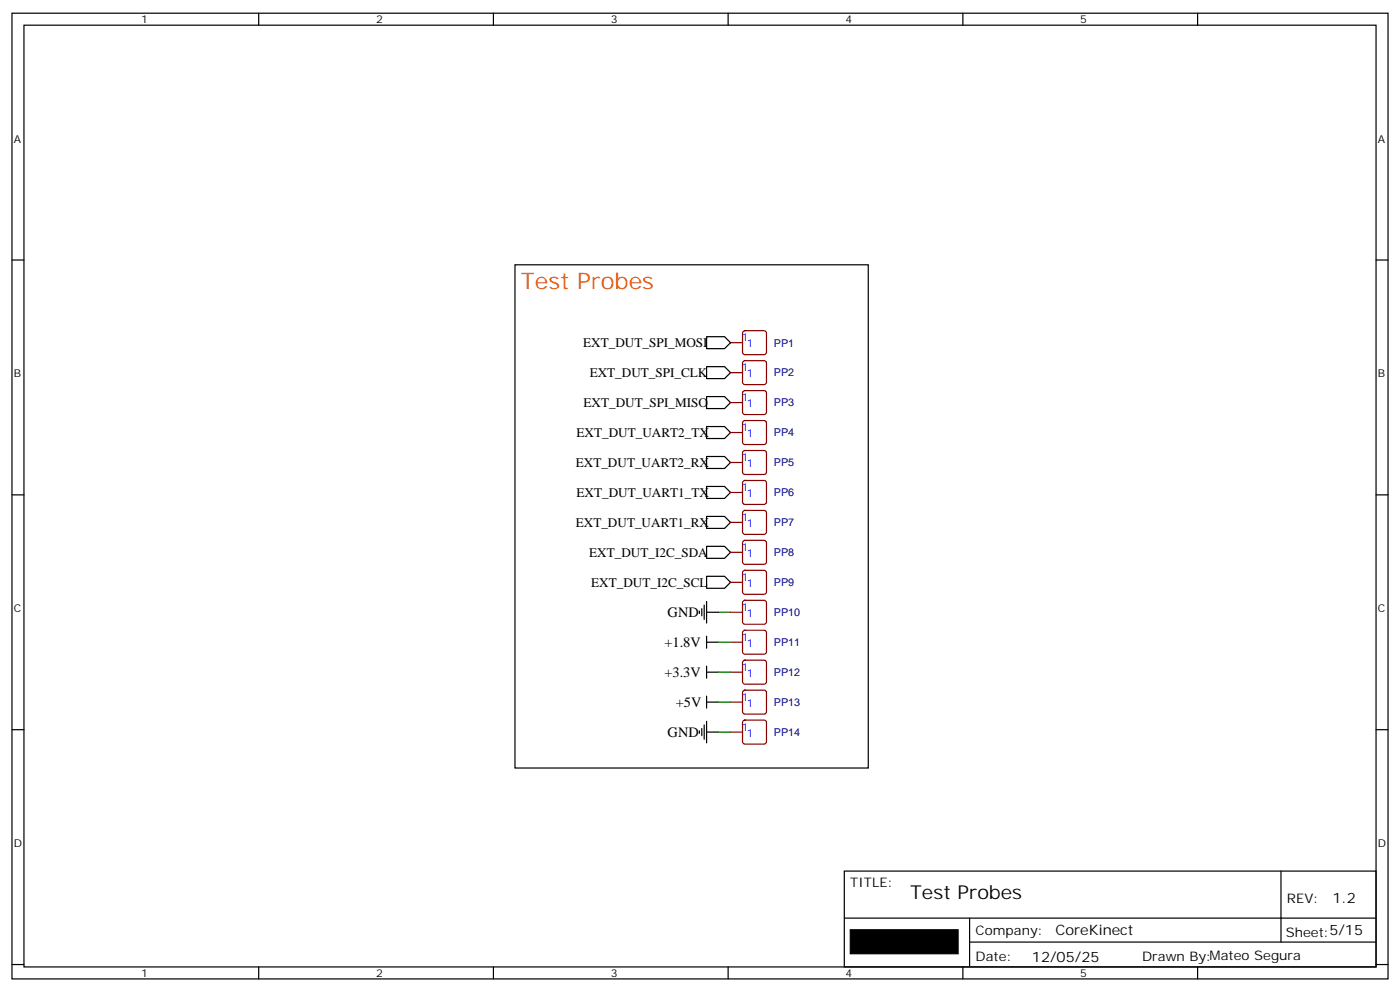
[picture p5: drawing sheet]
<svg xmlns="http://www.w3.org/2000/svg" width="412mm" height="292mm" viewBox="0 0 412 292" stroke-linecap="round" stroke-linejoin="round" font-family="sans-serif">
<g fill="none" stroke="#000" stroke-width=".35">
<path d="M3.5 3.9h405.4v284.3h-405.4zM7.1 7.4h398.2v277.3h-398.2zM76.2 3.9v3.5M145.3 3.9v3.5M214.5 3.9v3.5M283.6 3.9v3.5M352.8 3.9v3.5M3.5 76.6h3.6M151.7 78h104.1v148.1h-104.1zM405.3 76.6h3.6M208.1 99.1h5.3l1.8 1.8-1.8 1.8h-5.3zM208.1 107.9h5.3l1.8 1.8-1.8 1.8h-5.3z"/>
<path d="M208.1 116.8h5.3l1.8 1.7-1.8 1.8h-5.3zM208.1 134.4h5.3l1.8 1.8-1.8 1.7h-5.3zM208.1 125.6h5.3l1.8 1.8-1.8 1.7h-5.3zM3.5 145.7h3.6M208.1 152h5.3l1.8 1.8-1.8 1.8h-5.3zM208.1 143.2h5.3l1.8 1.8-1.8 1.8h-5.3zM405.3 145.7h3.6M206 179.9v.7M206.7 179.2v2.1M207.4 178.2v4.2M208.1 169.7h5.3l1.8 1.7-1.8 1.8h-5.3zM208.1 160.9h5.3l1.8 1.7-1.8 1.8h-5.3z"/>
<path d="M208.1 177.1v6.3M208.1 189.1h3.6M208.1 187.3v3.6M208.1 196.1v3.6M208.1 197.9h3.6M208.1 180.3h3.6M3.5 214.8h3.6M206 215.2v.7M206.7 214.5v2.1M207.4 213.4v4.3M208.1 205v3.5M208.1 212.4v6.3"/>
<path d="M208.1 206.7h3.6M208.1 215.5h3.6M405.3 214.8h3.6M248.7 256.5h156.6v28.2h-156.6zM377.3 256.5v20.9M248.7 270.3h156.5M285.6 277.4h119.6M285.6 270.3v14.1M3.5 284h3.6M76.2 284.7v3.5M145.3 284.7v3.5M214.5 284.7v3.5"/>
<path d="M283.6 284.7v3.5M352.8 284.7v3.5M405.3 284h3.6"/>
</g>
<g fill="none" stroke="#870000" stroke-width=".35">
<path d="M219 97.6l.4-.2h5.7l.5 .2 .2 .5v5.6l-.3 .5-.4 .2h-5.7l-.5-.2-.2-.5v-5.6zM215.2 100.9h3.5M215.2 109.7h3.5M215.2 118.5h3.5M219 106.4l.4-.2h5.7l.5 .2 .2 .5v5.6l-.3 .5-.4 .2h-5.7l-.5-.2-.2-.5v-5.6zM219 115.2l.4-.2h5.7l.5 .2 .2 .5v5.7l-.3 .5-.4 .2h-5.7l-.5-.3-.2-.4v-5.7zM215.2 127.4h3.5M215.2 136.2h3.5M219 124l.4-.2h5.7l.5 .2 .2 .5v5.7l-.3 .5-.4 .2h-5.7l-.5-.3-.2-.4v-5.7zM219 132.9l.4-.3h5.7l.5 .3 .2 .4v5.7l-.3 .5-.4 .2h-5.7l-.5-.2-.2-.5v-5.7zM215.2 145h3.5M215.2 153.8h3.5"/>
<path d="M219 141.7l.4-.2h5.7l.5 .2 .2 .5v5.6l-.3 .5-.4 .2h-5.7l-.5-.2-.2-.5v-5.6zM219 150.5l.4-.2h5.7l.5 .2 .2 .5v5.6l-.3 .5-.4 .2h-5.7l-.5-.2-.2-.5v-5.6zM219 159.3l.4-.2h5.7l.5 .2 .2 .5v5.7l-.3 .5-.4 .2h-5.7l-.5-.3-.2-.4v-5.7zM215.2 162.6h3.5M215.2 171.4h3.5M219 168.1l.4-.2h5.7l.5 .2 .2 .5v5.7l-.3 .5-.4 .2h-5.7l-.5-.3-.2-.4v-5.7zM219 176.9l.4-.2h5.7l.5 .2 .2 .5v5.7l-.3 .5-.4 .2h-5.7l-.5-.2-.2-.5v-5.7zM215.2 189.1h3.5M215.2 197.9h3.5M215.2 180.3h3.5M219 185.8l.4-.2h5.7l.5 .2 .2 .5v5.6l-.3 .5-.4 .2h-5.7l-.5-.2-.2-.5v-5.6zM219 194.6l.4-.2h5.7l.5 .2 .2 .5v5.6l-.3 .5-.4 .2h-5.7l-.5-.2-.2-.5v-5.6z"/>
<path d="M215.2 206.7h3.5M215.2 215.5h3.5M219 203.4l.4-.2h5.7l.5 .2 .2 .5v5.6l-.3 .5-.4 .3h-5.7l-.5-.3-.2-.5v-5.6zM219 212.2l.4-.2h5.7l.5 .2 .2 .5v5.7l-.3 .5-.4 .2h-5.7l-.5-.3-.2-.4v-5.7z"/>
</g>
<path d="M250.5 273.8h31.7v7h-31.7z" fill="#000" stroke="#000" stroke-width=".35"/>
<path d="M211.7 189.1h3.5M211.7 197.9h3.5M211.7 180.3h3.5M211.7 206.7h3.5M211.7 215.5h3.5" fill="none" stroke="#008700" stroke-width=".35"/>
<text font-size="6.7" fill="#f60" x="153.5" y="85">Test Probes</text>
<text font-size="5.6" x="268.1" y="264.6">Test Probes</text>
<g font-size="4.2">
<text x="196.7" y="181.7">GND</text>
<text x="195.7" y="190.5">+1.8V</text>
<text x="195.7" y="199.3">+3.3V</text>
<text x="199.1" y="208.1">+5V</text>
<text x="196.7" y="217">GND</text>
<text x="392.5" y="265.7">1.2</text>
<text x="310.9" y="275.3">CoreKinect</text>
<text x="304" y="283.1">12/05/25</text>
</g>
<g font-size="3.9">
<text x="171.8" y="102.1">EXT_DUT_SPI_MOSI</text>
<text x="173.7" y="110.9">EXT_DUT_SPI_CLK</text>
<text x="171.9" y="119.8">EXT_DUT_SPI_MISO</text>
<text x="169.8" y="128.6">EXT_DUT_UART2_TX</text>
<text x="169.6" y="137.4">EXT_DUT_UART2_RX</text>
<text x="169.8" y="146.2">EXT_DUT_UART1_TX</text>
<text x="169.6" y="155.1">EXT_DUT_UART1_RX</text>
<text x="173.6" y="163.9">EXT_DUT_I2C_SDA</text>
<text x="174.1" y="172.7">EXT_DUT_I2C_SCL</text>
<text x="250.5" y="261.1">TITLE:</text>
<text x="379.1" y="265.7">REV:</text>
<text x="287.4" y="275.3">Company:</text>
<text x="378.7" y="275.9">Sheet:5/15</text>
<text x="287.4" y="282.9">Date:</text>
<text x="336.4" y="283">Drawn By:Mateo Segura</text>
</g>
<g font-size="3.2">
<text x="41.6" y="6.9">1</text>
<text x="110.8" y="6.9">2</text>
<text x="179.9" y="6.9">3</text>
<text x="249.1" y="6.9">4</text>
<text x="318.2" y="6.9">5</text>
<text x="4.1" y="42">A</text>
<text x="405.9" y="42">A</text>
<text x="4.1" y="111.1">B</text>
<text x="405.9" y="111.1">B</text>
<text x="4.1" y="180.3">C</text>
<text x="405.9" y="180.3">C</text>
<text x="4.1" y="249.4">D</text>
<text x="405.9" y="249.4">D</text>
<text x="41.6" y="287.7">1</text>
<text x="110.8" y="287.7">2</text>
<text x="179.9" y="287.7">3</text>
<text x="249.1" y="287.7">4</text>
<text x="318.2" y="287.7">5</text>
</g>
<g font-size="3.2" fill="#00f">
<text x="218.5" y="100.5">1</text>
<text x="220" y="102.3">1</text>
<text x="218.5" y="109.4">1</text>
<text x="220" y="111.1">1</text>
<text x="218.5" y="118.2">1</text>
<text x="220" y="119.9">1</text>
<text x="218.5" y="127">1</text>
<text x="220" y="128.8">1</text>
<text x="218.5" y="135.8">1</text>
<text x="220" y="137.6">1</text>
<text x="218.5" y="144.6">1</text>
<text x="220" y="146.4">1</text>
<text x="218.5" y="153.5">1</text>
<text x="220" y="155.2">1</text>
<text x="218.5" y="162.3">1</text>
<text x="220" y="164">1</text>
<text x="218.5" y="171.1">1</text>
<text x="220" y="172.9">1</text>
<text x="218.5" y="179.9">1</text>
<text x="220" y="181.7">1</text>
<text x="218.5" y="188.7">1</text>
<text x="220" y="190.5">1</text>
<text x="218.5" y="197.6">1</text>
<text x="220" y="199.3">1</text>
<text x="218.5" y="206.4">1</text>
<text x="220" y="208.1">1</text>
<text x="218.5" y="215.2">1</text>
<text x="220" y="217">1</text>
</g>
<g font-size="3.2" fill="#000080">
<text x="228" y="102">PP1</text>
<text x="228" y="110.9">PP2</text>
<text x="228" y="119.7">PP3</text>
<text x="228" y="128.5">PP4</text>
<text x="228" y="137.3">PP5</text>
<text x="228" y="146.1">PP6</text>
<text x="228" y="155">PP7</text>
<text x="228" y="163.8">PP8</text>
<text x="228" y="172.6">PP9</text>
<text x="228" y="181.4">PP10</text>
<text x="228" y="190.2">PP11</text>
<text x="228" y="199">PP12</text>
<text x="228" y="207.9">PP13</text>
<text x="228" y="216.7">PP14</text>
</g>
</svg>
